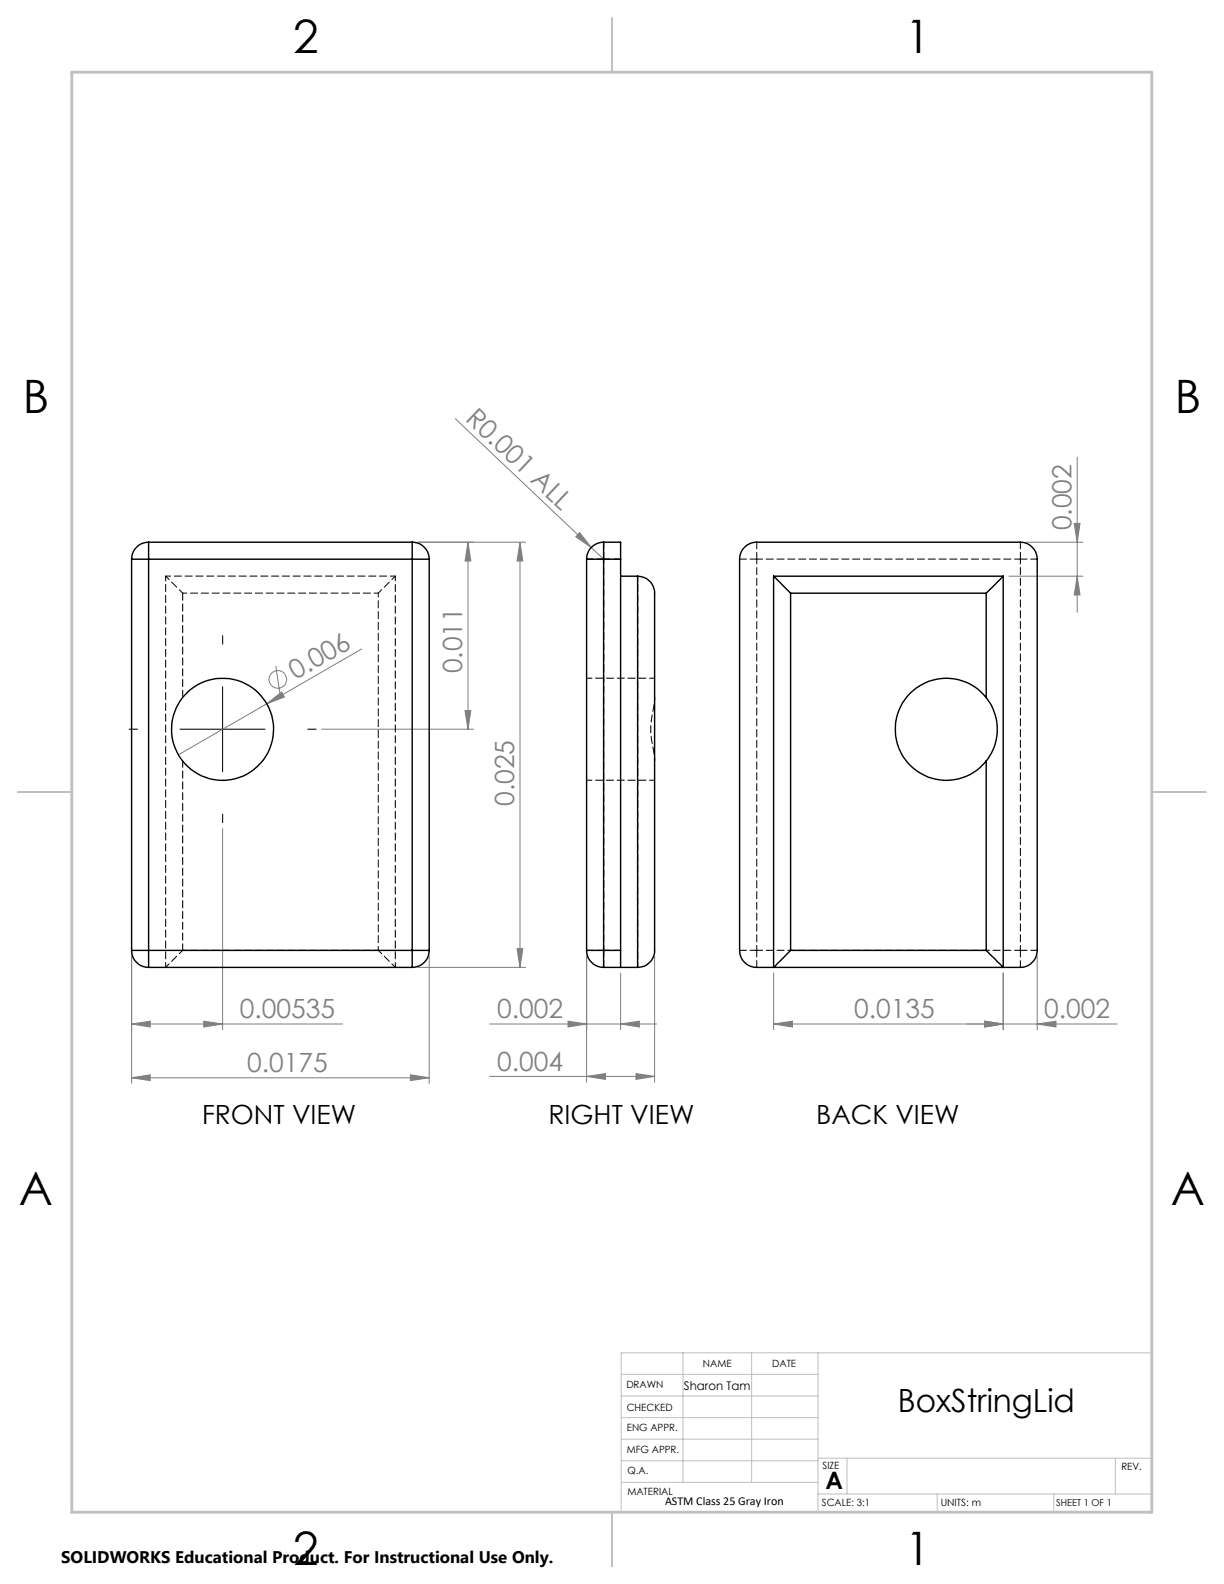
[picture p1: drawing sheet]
<svg xmlns="http://www.w3.org/2000/svg" width="216mm" height="279mm" viewBox="0 0 216 279" stroke-linecap="round" stroke-linejoin="round" font-family="sans-serif">
<g fill="none" stroke="#808080" stroke-width=".18">
<path d="M80.3 73.9l24 22.7M82.5 95.6v33M82.5 95.6l.5 3.4h-1zM91.7 95.6v75M91.7 95.6l.5 3.4h-1zM92.7 95.6h-19M102.2 93.9l2.1 2.7-2.7-1.9zM104.3 96.6l2.2 2M181 95.6h10M189.5 92.3h1l-.5 3.3zM190 80.6v27.4M48.6 117.5l.8 4.7"/>
<path d="M63.8 114.5l-16.7 9.6M178 101.6h13M190 101.6l.5 3.4h-1zM47.1 124.1l2.6-2 .5 .8zM47.1 124.1l-15.6 9M56.8 128.6h26.7M82 125.3h1l-.5 3.3zM39.3 146.2v35.4M23.2 168.6v22.5M73.7 170.6h19M75.7 168.6v22.5M91.2 167.3h1l-.5 3.3z"/>
<path d="M103.5 168.6v22.3M109.5 171.6v10M115.5 168.6v22.3M136.5 171.6v10M177 171.6v10M183 168.6v13M23.2 190.1l3.3-.5v1zM23.2 180.6l3.3-.5v1.1zM23.2 190.1h52.5M23.2 180.6h37.2M35.9 180.1l3.4 .5-3.4 .6zM72.4 189.6l3.3 .5-3.3 .5z"/>
<path d="M86.4 180.6h29.4M86.4 189.9h29.1M100.2 180.1l3.3 .5-3.3 .6zM103.5 189.9l3.3-.5v1zM109.5 180.6l3.3-.5v1.1zM112.2 189.4l3.3 .5-3.3 .5zM136.5 180.6l3.3-.5v1.1zM136.5 180.6h60.6M173.7 180.1l3.3 .5-3.3 .6zM183 180.6l3.3-.5v1.1z"/>
<circle cx="49" cy="119.8" r="1.55"/>
</g>
<path d="M39.3 113.6v-1.5M24.3 128.6h-1.5M54.3 128.6h1.5M39.3 143.6v1.5" fill="none" stroke="#000" stroke-width=".18" stroke-dasharray="15.2 1.3 1.3 1.3"/>
<path d="M31.8 128.6h14.9M39.3 121.1v15" fill="none" stroke="#000" stroke-width=".18"/>
<g fill="none" stroke="#c0c0c0" stroke-width=".18">
<path d="M120.5 238.6v22.9M132.6 238.6v22.9M144.3 238.6v28.1M203.2 238.6h-93.6v28.1M109.6 246.2h34.7M109.6 242.4h34.7M109.6 250h34.7M109.6 253.9h34.7M109.6 257.7h34.7M144.3 257.2h58.9M149.4 257.2v6.3M196.7 257.2v6.3"/>
<path d="M109.6 261.5h34.7M144.3 263.5h58.9M165.3 263.5v3.2M185.9 263.5v3.2"/>
</g>
<path d="M108 3.2v9.5M3.1 139.7h9.6M203.2 139.7h9.5M108 266.7v9.6" fill="none" stroke="#c0c0c0" stroke-width=".25"/>
<path d="M12.7 12.7h190.5v254h-190.5z" fill="none" stroke="#c0c0c0" stroke-width=".5"/>
<g fill="#808080">
<path d="M102.2 93.9l2.1 2.7-2.7-1.9z"/>
<path d="M47.1 124.1l2.6-2 .5 .8z"/>
<path d="M23.2 190.1l3.3-.5v1zM72.4 189.6l3.3 .5-3.3 .5zM23.2 180.6l3.3-.5v1.1zM35.9 180.1l3.4 .5-3.4 .6z"/>
<path d="M136.5 180.6l3.3-.5v1.1zM173.7 180.1l3.3 .5-3.3 .6z"/>
<path d="M109.5 180.6l3.3-.5v1.1zM100.2 180.1l3.3 .5-3.3 .6zM112.2 189.4l3.3 .5-3.3 .5zM103.5 189.9l3.3-.5v1z"/>
<path d="M190 101.6l.5 3.4h-1zM189.5 92.3h1l-.5 3.3z"/>
<path d="M82 125.3h1l-.5 3.3zM82.5 95.6l.5 3.4h-1z"/>
<path d="M91.7 95.6l.5 3.4h-1zM91.2 167.3h1l-.5 3.3z"/>
<path d="M173.7 180.1l3.3 .5-3.3 .6zM183 180.6l3.3-.5v1.1z"/>
</g>
<g fill="none" stroke="#000" stroke-width=".25">
<path d="M23.2 98.6h3M23.2 98.6v69M26.2 95.6a3 3 0 0 0-3 3M26.2 95.6v3M26.2 95.6h46.5M26.2 98.6h46.5M26.2 98.6v69M72.7 95.6v3M72.7 98.6h3M72.7 95.6a3 3 0 0 1 3 3M72.7 98.6v69M75.7 98.6v69"/>
<path d="M103.5 98.6h3M103.5 98.6v69M106.5 95.6v3M106.5 95.6h3v3M106.5 95.6a3 3 0 0 0-3 3M106.5 98.6h3M106.5 98.6v69M109.5 98.6v69M131.3 96.5a2.97 2.97 0 0 1 2.2-.9h46.5a3 3 0 0 1 3 3v69a3 3 0 0 1-3 3h-46.5a3 3 0 0 1-3-3v-69a2.94 2.94 0 0 1 .8-2.1zM109.5 101.6h3M112.5 101.6a3 3 0 0 1 3 3v63a3 3 0 0 1-3 3M112.5 101.6v69"/>
<path d="M136.5 101.6v69l3-3M136.5 101.6l3 3M136.5 101.6h40.5M139.5 104.6v63M139.5 104.6h34.5M174 104.6v18.4M177 101.6v69l-3-3M177 101.6l-3 3M174 123a9 9 0 0 1 0 11.2M174 123a9 9 0 0 0-13.2-1 9 9 0 0 0 0 13.2 9 9 0 0 0 13.2-1M174 134.2v33.4M23.2 167.6h3"/>
<path d="M23.2 167.6a3 3 0 0 0 3 3M26.2 167.6v3M26.2 167.6h46.5M26.2 170.6h46.5M72.7 167.6h3M72.7 167.6v3M75.7 167.6a3 3 0 0 1-3 3M103.5 167.6a3 3 0 0 0 3 3M103.5 167.6h3M106.5 167.6v3M106.5 167.6h3M106.5 170.6h6"/>
<path d="M109.5 167.6v3M139.5 167.6h34.5"/>
<circle cx="39.3" cy="128.6" r="9"/>
</g>
<path d="M180 98.6v69M29.2 101.6h40.5M29.2 101.6l3 3M66.7 104.6l3-3M69.7 101.6v69M112.5 101.6v69M29.2 170.6v-69M29.2 170.6l3-3M66.7 167.6l3 3M106.5 167.6v-69M133.5 167.6v-69" fill="none" stroke="#000" stroke-width=".18" stroke-dasharray="1.3 .6" stroke-dashoffset=".4"/>
<path d="M32.2 123v-18.4" fill="none" stroke="#000" stroke-width=".18" stroke-dasharray="1.3 .6"/>
<g fill="none" stroke="#000" stroke-width=".18" stroke-dasharray="1.3 .6" stroke-dashoffset=".1">
<path d="M103.5 98.6h3M106.5 98.6h3M106.5 95.6v3M130.5 98.6h3M133.5 95.6v3M180 98.6h3M180 95.6v3M32.2 167.6v-33.4M103.5 167.6h3M106.5 167.6v3M109.5 167.6h-3M130.5 167.6h3"/>
<path d="M133.5 167.6v3M180 167.6v3M180 167.6h3"/>
</g>
<path d="M32.2 104.6h34.5M66.7 167.6h-34.5" fill="none" stroke="#000" stroke-width=".18" stroke-dasharray="1.3 .6" stroke-dashoffset=".5"/>
<path d="M66.7 104.6v63" fill="none" stroke="#000" stroke-width=".18" stroke-dasharray="1.3 .6" stroke-dashoffset=".6"/>
<path d="M115.5 134.2l-.2-1.4a15.9 15.9 0 0 1 .1-8.6l.1-1.2" fill="none" stroke="#000" stroke-width=".18" stroke-dasharray="1.3 .6" stroke-dashoffset=".7"/>
<path d="M115.5 119.6h-12M103.5 137.6h12" fill="none" stroke="#000" stroke-width=".18" stroke-dasharray="1.3 .6" stroke-dashoffset=".3"/>
<path d="M133.5 98.6h46.5M180 167.6h-46.5" fill="none" stroke="#000" stroke-width=".18" stroke-dasharray="1.3 .6" stroke-dashoffset=".2"/>
<g font-size="8.1">
<text x="51.7" y="9.3">2</text>
<text x="159.7" y="9.3">1</text>
<text x="4" y="72.8">B</text>
<text x="207.2" y="72.8">B</text>
<text x="3.3" y="212.5">A</text>
<text x="206.5" y="212.5">A</text>
<text x="51.7" y="276">2</text>
<text x="159.7" y="276">1</text>
</g>
<text font-size="5.6" x="158.4" y="249">BoxStringLid</text>
<g font-size="4.7" fill="#808080">
<text x="82" y="74" transform="rotate(43 82 74)">R0.001 ALL</text>
<text x="189" y="93.6" transform="rotate(-90 189 93.6)">0.002</text>
<text x="81.5" y="118.8" transform="rotate(-90 81.5 118.8)">0.011</text>
<text x="52.1" y="120" transform="rotate(-30 52.1 120)">0.006</text>
<text x="90.7" y="142.1" transform="rotate(-90 90.7 142.1)">0.025</text>
<text x="42.3" y="179.6">0.00535</text>
<text x="87.7" y="179.6">0.002</text>
<text x="150.7" y="179.6">0.0135</text>
<text x="184.2" y="179.6">0.002</text>
<text x="43.6" y="189.1">0.0175</text>
<text x="87.7" y="188.8">0.004</text>
</g>
<g font-size="4.7">
<text x="35.6" y="198.2">FRONT VIEW</text>
<text x="96.7" y="198.2">RIGHT VIEW</text>
<text x="144" y="198.2">BACK VIEW</text>
</g>
<text font-size="4.2" x="145.6" y="262.7">A</text>
<text font-size="3" x="10.8" y="275.7">SOLIDWORKS Educational Product. For Instructional Use Only.</text>
<g font-size="2.1">
<text x="120.6" y="245.2">Sharon Tam</text>
<text x="117.3" y="265.5">ASTM Class 25 Gray Iron</text>
</g>
<g font-size="1.8">
<text x="110.5" y="244.8">DRAWN</text>
<text x="124" y="241.1">NAME</text>
<text x="136.2" y="241.1">DATE</text>
<text x="110.5" y="248.9">CHECKED</text>
<text x="110.6" y="252.5">ENG APPR.</text>
<text x="110.6" y="256.3">MFG APPR.</text>
<text x="110.7" y="260">Q.A.</text>
<text x="110.7" y="263.6">MATERIAL</text>
<text x="145.1" y="259">SIZE</text>
<text x="197.8" y="259.2">REV.</text>
<text x="145" y="265.7">SCALE: 3:1</text>
<text x="165.9" y="265.7">UNITS: m</text>
</g>
<text font-size="1.7" x="186.3" y="265.7">SHEET 1 OF 1</text>
</svg>
